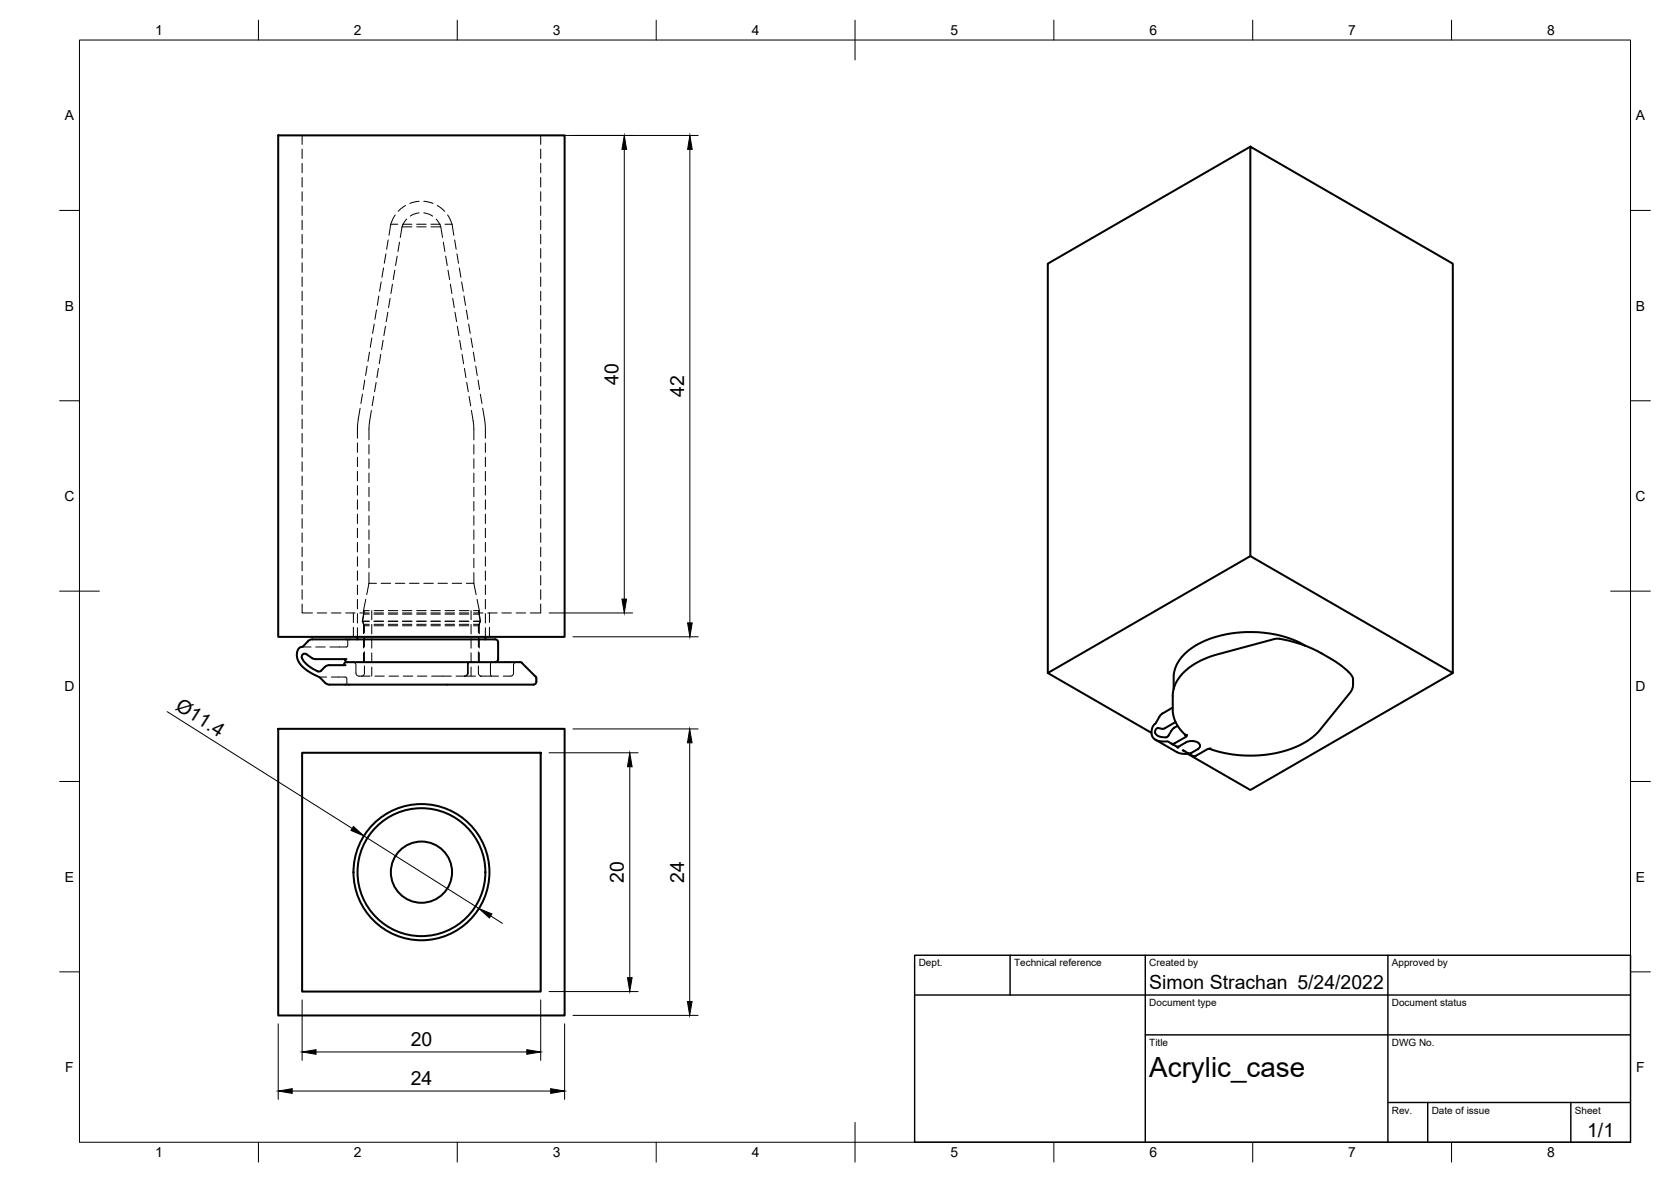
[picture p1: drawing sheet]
<svg xmlns="http://www.w3.org/2000/svg" width="420mm" height="297mm" viewBox="0 0 420 297" stroke-linecap="round" stroke-linejoin="round" font-family="sans-serif">
<!-- layer: Visible -->
<g fill="none" stroke="#000" stroke-width=".51">
<path d="M70 34h72v126h-72zM314.4 36.9l50.9 29.4v102.8l-50.9-29.4zM314.4 36.9l-50.9 29.4v102.8l26 15.1M314.4 139.7l-50.9 29.4M77.4 161.2l-1.3 1.3a2.26 2.26 0 0 0-1.2 3.4l.5 .9 1 1.1 1.7 1.1 2.2 1.2 1.5 1.4 .8 .4h50.6a1.32 1.32 0 0 0 1.7-.7M77.4 161.1l1.1-.4h44.9a1.81 1.81 0 0 1 1.8 .4l.1 .3M79.3 165.6h7.8M79.3 165.6l-.9-.2-1.3-1a.89 .89 0 0 0-1.2 .4 .89 .89 0 0 0 .3 1.2l1.4 1.4 2.3 1.3M80.8 168.5l-.5 .3-.4-.1M81.7 167.6l-1 1M86.7 165.6a.77 .77 0 0 0 .8 .8M86.9 167.2h-4.2l-1 .4"/>
<path d="M89.9 160v.7M122 160v.7M125.2 161.4v4.2M125.3 165.6a.77 .77 0 0 1-.8 .8M131.3 166.6l3.3 3.4 .3 .5M131.3 166.6l-.6-.2h-42.5a1.71 1.71 0 0 0-1.7 .4l-.1 .3M134.9 170.5v.8M292.3 179.3l-.8 .8M294.9 177.8l-2.6 1.5M328.2 162.3l-2.7-1.4-4-1.3-4.1-.6-4.2-.2-4.2 .5-3.9 .9-4 1.7-2.7 2a8.5 8.5 0 0 0-3.3 6.4v2.9M365.3 169.1l-50.9 29.4-15.8-9.1M70 183.2h72v72h-72z"/>
<path d="M76 189.2h60v60h-60zM290.5 185.9l5.7 3.3 1.2 .2h1.6M291.5 180.1l-1.7 2.6-.3 1.2 .2 1.1 .4 .6 .7 .4 1.2 .3h1.6l1 .6M292.2 183.2l-.9-.3a1.16 1.16 0 0 0-.7 1.3 1.16 1.16 0 0 0 1.1 1l.8 .1a1.26 1.26 0 0 0 1.3-.5M294.6 186.9l1.2 .7 .8-.1a4.6 4.6 0 0 1 3.6-1.3 1.21 1.21 0 0 1 1.2 .5 1.21 1.21 0 0 1 .1 1.3l-.4 .3M294.9 187.1v.1M294.9 187.1h.1M295.3 182.9l-.6 .5-.9 1.4M295.6 181.4l-2.8 1.6-.6 .2M296.1 182.4l-.8 .5M297.4 188.6h.2M297.6 188.6h.1"/>
<path d="M297.6 188.6l1.2 .7M298.1 184.7l-.2-.2a8.7 8.7 0 0 1-3-6.2v-3.4a10.2 10.2 0 0 1 6-8.4l1.6-.8 2.8-1 15.2-4.1 1-.1 3.9 .8 3.6 1.3 2.4 1.1 4.2 2.4 1.7 1.2 2.3 2.1 .6 1.1v1.5a3.5 3.5 0 0 1-.8 2.1l-8.4 10.4-2.7 2-3.4 1.6-4.2 1.2-5.5 .6-5.3-.3-2.9-.6-3-.8M298.5 184.7l-.3 .5-2.9 1.6-.7 .1M298.8 189.3l1.2 .7M301.1 188.3l-1.8 1h-.5M304.4 188.1l-.8 .1-2.9 1.7-.7 .1"/>
<circle cx="106" cy="219.2" r="16.1"/>
<circle cx="106" cy="219.2" r="7.7"/>
<circle cx="106" cy="219.2" r="17.1"/>
</g>
<!-- layer: Hidden -->
<g fill="none" stroke="#000" stroke-width=".25">
<path d="M76 34v2.3M76 37.5v2.3M136 34v2.3M136 37.5v2.3M76 41v2.4M76 44.6v2.4M76 48.2v2.4M76 51.8v2.4M76 55.3v2.4M76 58.9v2.4M98.3 56.4h1.7M98.3 56.4l-.5 2.7"/>
<path d="M99.4 54l-1.1 2.4M101.1 57h2.5M101.1 57l-.5 2.7M101.2 56.4h2.4M102 51.6l-1.9 1.5M102.3 55.1l-1.2 1.9M104.8 56.4h2.3M104.8 57h2.3M105.4 50.6l-2.3 .5M105.4 53.5l-1.3 .3-.9 .5M106.6 50.6l2.3 .5M106.6 53.5l1.2 .3 1 .5"/>
<path d="M108.4 56.4h2.3M108.4 57h2.4M109.7 55.1l.2 .2a6.5 6.5 0 0 1 1.4 4.4M109.9 51.6l1.9 1.5M111.9 56.4h1.8M112.5 54l1.2 2.4M113.7 56.4l.4 2.7M136 41v2.4M136 44.6v2.4M136 48.2v2.4M136 51.8v2.4M136 55.3v2.4"/>
<path d="M136 58.9v2.4M76 62.5v2.4M76 66v2.4M76 69.6v2.4M76 73.2v2.4M76 76.8v2.3M94.7 77.9l-.4 2.3M95.2 74.4l-.3 2.3M95.8 70.9l-.4 2.3M96.4 67.3l-.4 2.4M97 63.8l-.4 2.4M97.5 78.5l-.4 2.3"/>
<path d="M97.6 60.3l-.4 2.3M98.1 75l-.4 2.3M98.7 71.4l-.4 2.4M99.3 67.9l-.4 2.4M99.9 64.4l-.4 2.3M100.5 60.9l-.4 2.3M111.5 60.9l.4 2.3M112.1 64.4l.4 2.3M112.6 67.9l.5 2.4M113.2 71.4l.4 2.4M113.8 75l.4 2.3M114.3 60.3l.4 2.3"/>
<path d="M114.4 78.5l.4 2.3M114.9 63.8l.4 2.4M115.5 67.3l.4 2.4M116.1 70.9l.4 2.3M116.7 74.4l.4 2.3M117.3 77.9l.3 2.3M136 62.5v2.4M136 66v2.4M136 69.6v2.4M136 73.2v2.4M136 76.8v2.3M76 80.3v2.4"/>
<path d="M76 83.9v2.4M76 87.5v2.4M76 91.1v2.3M76 94.6v2.4M76 98.2v2.4M91.1 99l-.4 2.4M91.7 95.5l-.4 2.4M92.3 92l-.4 2.3M92.9 88.5l-.4 2.3M93.5 84.9l-.4 2.4M94 99.6l-.4 2.4M94.1 81.4l-.4 2.4"/>
<path d="M94.6 96.1l-.4 2.4M95.1 92.6l-.3 2.3M95.7 89.1l-.3 2.3M96.3 85.5l-.4 2.4M96.9 82l-.4 2.4M115 82l.4 2.4M115.6 85.5l.4 2.4M116.2 89.1l.4 2.3M116.8 92.6l.4 2.3M117.3 96.1l.5 2.4M117.8 81.4l.4 2.4M117.9 99.6l.4 2.4"/>
<path d="M118.4 84.9l.4 2.4M119 88.5l.4 2.3M119.6 92l.4 2.3M120.2 95.5l.4 2.4M120.8 99l.4 2.4M136 80.3v2.4M136 83.9v2.4M136 87.5v2.4M136 91.1v2.3M136 94.6v2.4M136 98.2v2.4M76 101.8v2.3"/>
<path d="M76 105.4v2.3M76 108.9v2.4M76 112.5v2.4M76 116.1v2.4M76 119.6v2.4M89.9 111.3v2.4M89.9 114.9v2.4M89.9 118.5v2.3M90.6 102.6l-.7 4.4v3.1M92.8 111.7v2.4M92.8 115.3v2.4M92.8 118.9v2.4"/>
<path d="M93.4 103.2a25.9 25.9 0 0 0-.6 7.3M118.5 103.2a25.9 25.9 0 0 1 .6 7.3M119.1 111.7v2.4M119.1 115.3v2.4M119.1 118.9v2.4M121.4 102.6l.6 4.4v3.1M122 111.3v2.4M122 114.9v2.4M122 118.5v2.3M136 101.8v2.3M136 105.4v2.3M136 108.9v2.4"/>
<path d="M136 112.5v2.4M136 116.1v2.4M136 119.6v2.4M76 123.2v2.4M76 126.8v2.4M76 130.4v2.3M76 133.9v2.4M76 137.5v2.4M89.9 122v2.4M89.9 125.6v2.4M89.9 129.2v2.4M89.9 132.8v2.3"/>
<path d="M89.9 136.3v2.4M89.9 139.9v2.4M92.8 122.5v2.3M92.8 126v2.4M92.8 129.6v2.4M92.8 133.2v2.4M92.8 136.7v2.4M119.1 122.5v2.3M119.1 126v2.4M119.1 129.6v2.4M119.1 133.2v2.4M119.1 136.7v2.4"/>
<path d="M122 122v2.4M122 125.6v2.4M122 129.2v2.4M122 132.8v2.3M122 136.3v2.4M122 139.9v2.4M136 123.2v2.4M136 126.8v2.4M136 130.4v2.3M136 133.9v2.4M136 137.5v2.4M76 151.8v2.2h2.6"/>
<path d="M76 141.1v2.4M76 144.6v2.4M76 148.2v2.4M79.8 154h2.3M83.3 154h2.4M86.9 154h2.4M88.9 154v2.4M88.9 157.6v2.4M89.9 143.5v2.3M89.9 147.1v2.3M89.9 150.6v2.4M89.9 154.2v2.4"/>
<path d="M89.9 157.8v2.2M90.5 154h2.4M91.1 156.1h1.8M91.1 156.1l.3 .8M91.2 156.1h1.7M91.2 156.1l.4 1.2M91.4 156.9h1.5M91.4 154.3h1.5M91.4 153.4h1.5M91.4 154.3l-.3 1.8M91.4 153.4v.9M91.4 156.9v2.4"/>
<path d="M91.6 157.3h1.3M91.6 157.3v1.7M91.6 153.4l-.4 2.7M92 150.6l-.6 2.8M92.8 146.6h1.9M92.8 146.6l-.6 2.8M92.8 140.3v2.4M92.8 143.9v2.7M93.5 153.4v2.3M93.5 156.9v2.4M94 157.3h2.4M94 156.1h2.4"/>
<path d="M94 156.9h2.4M94 154.3h2.4M94 153.4h2.4M94 154h2.4M95.8 146.6h2.4M97.6 157.3h2.4M97.6 156.1h2.4M97.6 156.9h2.4M97.6 154.3h2.4M97.6 153.4h2.4M97.6 154h2.4M99.4 146.6h2.4"/>
<path d="M101.2 157.3h2.4M101.2 156.1h2.4M101.2 156.9h2.4M101.2 154.3h2.4M101.2 153.4h2.4M101.2 154h2.4M103 146.6h2.4M104.8 157.3h2.3M104.8 156.1h2.3M104.8 156.9h2.3M104.8 154.3h2.3M104.8 153.4h2.3"/>
<path d="M104.8 154h2.3M106.6 146.6h2.3M108.4 157.3h2.3M108.4 156.1h2.3M108.4 156.9h2.3M108.4 154.3h2.3M108.4 153.4h2.3M108.4 154h2.3M110.1 146.6h2.4M111.9 157.3h2.4M111.9 156.1h2.4M111.9 156.9h2.4"/>
<path d="M111.9 154.3h2.4M111.9 153.4h2.4M111.9 154h2.4M113.7 146.6h2.4M115.5 157.3h2.4M115.5 156.1h2.4M115.5 156.9h2.4M115.5 154.3h2.4M115.5 153.4h2.4M115.5 154h2.4M117.3 146.6h1.8M118.4 153.4v2.3"/>
<path d="M118.4 156.9v2.4M119.1 157.3h1.2M119.1 156.1h1.6M119.1 156.1h1.7M119.1 156.9h1.4M119.1 154.3h1.4M119.1 153.4h1.4M119.1 154h2.3M119.1 146.6l.6 2.8M119.1 140.3v2.4M119.1 143.9v2.7M120 150.6l.5 2.8"/>
<path d="M120.3 153.4l.4 2.7-.4 1.2M120.3 157.3v1.7M120.5 154.3l.3 1.8-.3 .8M120.5 153.4v.9M120.5 156.9v2.4M122 143.5v2.3M122 147.1v2.3M122 150.6v2.4M122 154.2v2.4M122 157.8v2.2M122.6 154h2.4M123.1 154v2.4"/>
<path d="M123.1 157.6v2.4M126.2 154h2.4M129.8 154h2.4M136 151.8v2.2h-2.7M136 141.1v2.4M136 144.6v2.4M136 148.2v2.4M78.2 162.6h-2.4M79.4 162.6h2.4M80.2 170.1h1.9M83.3 170.1l3.7 .1 .2 .3v1.5M87.4 160.7v1.6l-.2 .2-4.2 .1"/>
<path d="M88.7 166.4l.6 .3 .2 .3v2.1l.3 .6 .3 .2h2.9M91.4 160.5v2.3M91.4 164v2.4M91.6 167.4v1.9l-.2 .4-.5 .2M91.6 160.2v2.4M91.6 163.8v2.4M93.5 160.5v2.4M93.5 164.1v2.3M93.5 167.6v2.3M94.3 169.9h2.3M97.8 169.9h2.4M101.4 169.9h2.4"/>
<path d="M105 169.9h2.3M108.5 169.9h5M114.7 169.9h2.1M116.8 169.9h2.8M117.5 166.4v2.9l-.2 .4-.5 .2M118.1 166.4l-.4 .5v2.5l-.4 .4-.5 .1M118.4 160.5v2.4M118.4 164.1v2.3M118.4 167.6v2.3M120.3 167.4v1.9l.3 .4 .5 .2M120.3 160.2v2.4M120.3 163.8v2.4"/>
<path d="M120.5 160.5v2.3M120.5 164v2.4M120.8 169.9h2.7M123.6 166.4l-.3 .5 .1 2.9 1.9 .1M129.9 166.4l-.5 .2-.3 .4v2.3a1 1 0 0 1-1.3 .6h-1.3"/>
</g>
<!-- layer: Visible -->
<g fill="#000" stroke="#000" stroke-width=".25">
<circle cx="296.2" cy="187.8" r=".24"/>
<circle cx="298.1" cy="184.7" r=".24"/>
</g>
<!-- layer: Border -->
<g fill="none" stroke="#000" stroke-width=".25">
<path d="M20 10.1h390v276.9h-390zM65 5.1v5M115 5.1v5M165 5.1v5M215 5.1v10M265 5.1v5M315 5.1v5M365 5.1v5M15 52.9h5M410 52.9h5M15 100.7h5M410 100.7h5"/>
<path d="M15 148.6h10M405 148.6h10M15 196.4h5M410 196.4h5M15 244.2h5M410 244.2h5M65 287v5M115 287v5M165 287v5M215 282.1v9.9M265 287v5M315 287v5"/>
<path d="M365 287v5"/>
</g>
<!-- layer: TitleBlock -->
<path d="M230 240.1h180v46.9h-180zM230 250h180M254 240.1v9.9M288 240.1v46.9M349 240.1v46.9M288 260.1h122M349 277.1h61M359 277.1v9.9M395 277.1v9.9" fill="none" stroke="#000" stroke-width=".36"/>
<!-- layer: Dimensions -->
<g fill="none" stroke="#000" stroke-width=".25">
<path d="M138.1 34h37.5M157 37.5v113M173.5 37.5v119M138.1 154h21M42 178.8l46.5 29.4M144.1 160h31.5M138.1 189.2h22.3M144.1 183.2h31.4M158.3 192.7v53M173.4 186.7v65M91.5 210.1l28.9 18.2M123.4 230.2l2.9 1.9"/>
<path d="M70 257.3v19M76 251.3v15.2M136 251.3v15.2M138.1 249.2h22.3M142 257.3v19M144.1 255.2h31.4M73.5 274.2h65M79.5 264.4h53"/>
</g>
<g fill="#000" stroke="#000" stroke-width=".25">
<path d="M157 34l.5 3.5h-1.1zM173.5 34l.6 3.5h-1.2zM156.4 150.5h1.1l-.5 3.5zM172.9 156.5h1.2l-.6 3.5zM158.3 189.2l.6 3.5h-1.1zM173.4 183.2l.6 3.5h-1.2zM88.9 207.7l2.6 2.4-3.3-1.4zM120.4 228.3l3.3 1.4-.6 1zM157.8 245.7h1.1l-.6 3.5zM172.8 251.7h1.2l-.6 3.5zM70 274.2l3.5-.6v1.2zM76 264.4l3.5-.6v1.2z"/>
<path d="M132.5 263.8l3.5 .6-3.5 .6zM138.5 273.6l3.5 .6-3.5 .6z"/>
</g>
<text font-size="7" x="289" y="270.6">Acrylic_case</text>
<g font-size="4.9">
<text x="155.5" y="96.7" transform="rotate(-90 155.5 96.7)">40</text>
<text x="172.1" y="99.7" transform="rotate(-90 172.1 99.7)">42</text>
<text x="43.9" y="178.2" transform="rotate(32 43.9 178.2)">Ø11.4</text>
<text x="156.9" y="221.9" transform="rotate(-90 156.9 221.9)">20</text>
<text x="172" y="221.9" transform="rotate(-90 172 221.9)">24</text>
<text x="289" y="248.5">Simon Strachan 5/24/2022</text>
<text x="103.3" y="262.9">20</text>
<text x="103.3" y="272.8">24</text>
<text x="399.1" y="285.7">1/1</text>
</g>
<g font-size="3.5">
<text x="39" y="8.8">1</text>
<text x="89" y="8.8">2</text>
<text x="139" y="8.8">3</text>
<text x="189" y="8.8">4</text>
<text x="239" y="8.8">5</text>
<text x="289" y="8.8">6</text>
<text x="339" y="8.8">7</text>
<text x="389" y="8.8">8</text>
<text x="16.3" y="30.2">A</text>
<text x="411.3" y="30.2">A</text>
<text x="16.3" y="78">B</text>
<text x="411.3" y="78">B</text>
<text x="16.2" y="125.9">C</text>
<text x="411.2" y="125.9">C</text>
<text x="16.2" y="173.7">D</text>
<text x="411.2" y="173.7">D</text>
<text x="16.3" y="221.6">E</text>
<text x="411.3" y="221.6">E</text>
<text x="16.4" y="269.4">F</text>
<text x="411.4" y="269.4">F</text>
<text x="39" y="290.8">1</text>
<text x="89" y="290.8">2</text>
<text x="139" y="290.8">3</text>
<text x="189" y="290.8">4</text>
<text x="239" y="290.8">5</text>
<text x="289" y="290.8">6</text>
<text x="339" y="290.8">7</text>
<text x="389" y="290.8">8</text>
</g>
<g font-size="2.5">
<text x="231" y="242.9">Dept.</text>
<text x="255" y="242.9">Technical reference</text>
<text x="289" y="242.9">Created by</text>
<text x="350" y="242.9">Approved by</text>
<text x="289" y="252.8">Document type</text>
<text x="350" y="252.8">Document status</text>
<text x="289" y="262.9">Title</text>
<text x="350" y="262.9">DWG No.</text>
<text x="350" y="279.9">Rev.</text>
<text x="360" y="279.9">Date of issue</text>
<text x="396" y="279.9">Sheet</text>
</g>
</svg>
